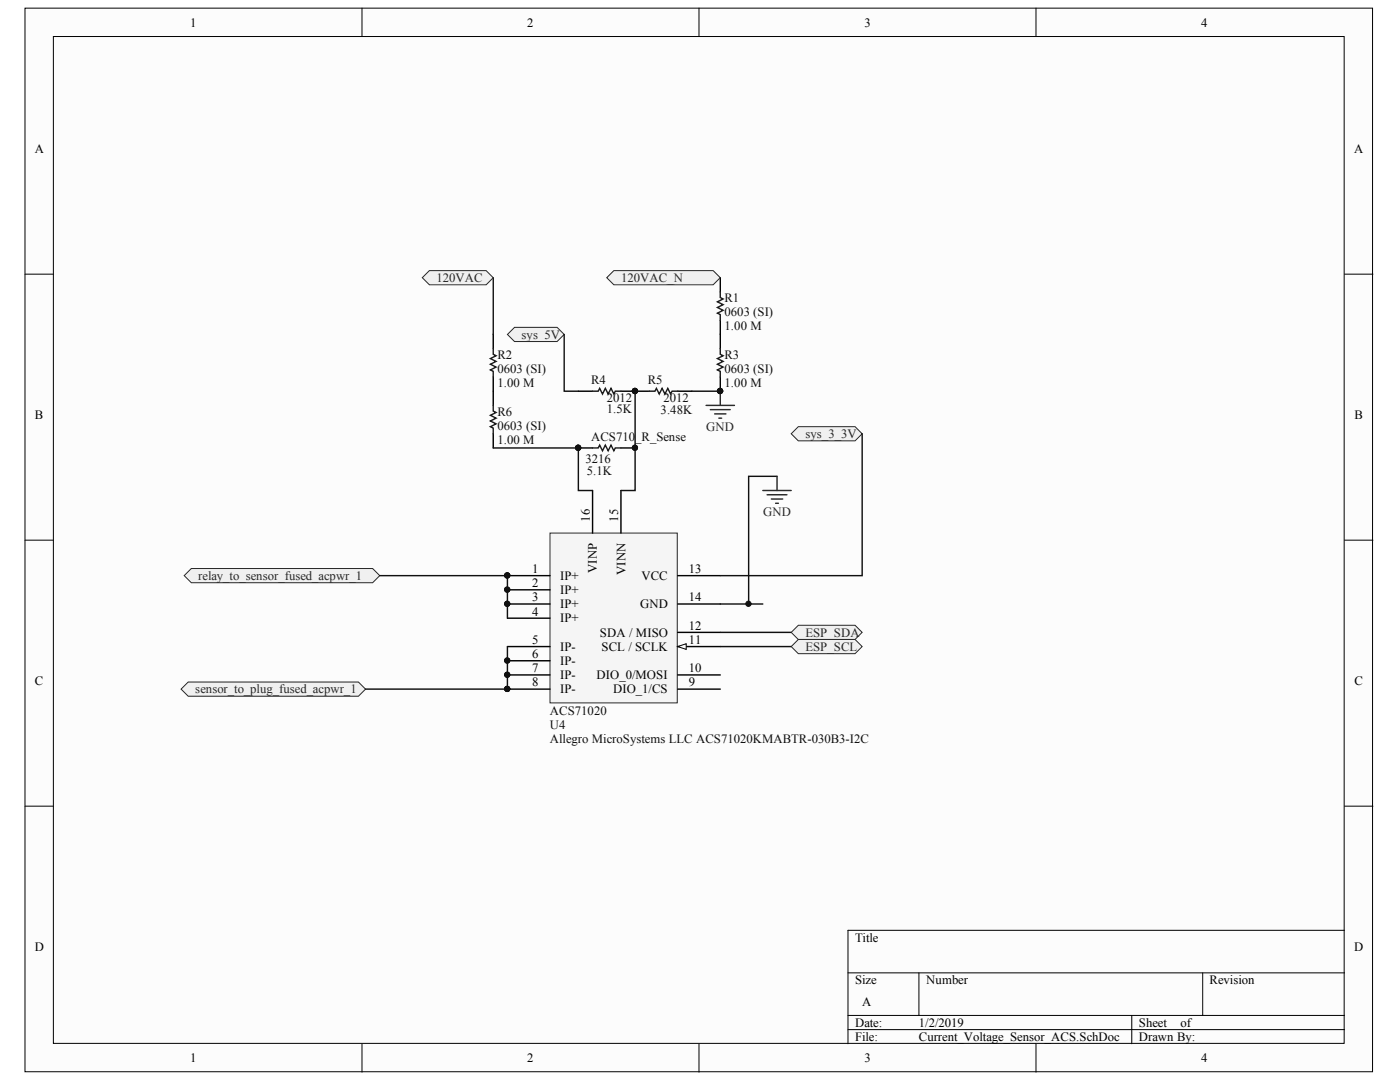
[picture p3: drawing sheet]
<svg xmlns="http://www.w3.org/2000/svg" width="279mm" height="216mm" viewBox="0 0 279 216" stroke-linecap="round" stroke-linejoin="round" font-family="sans-serif">
<g fill="#fcfcfc" stroke="#000" stroke-width=".2">
<path d="M5 1.6h268.9v212.3h-268.9z"/>
<path d="M10.7 7.3h257.6v200.9h-257.6z"/>
</g>
<g fill="none" stroke="#000" stroke-width=".2">
<path d="M72.2 1.6v5.7M139.5 1.6v5.7M206.8 1.6v5.7M5 54.7h5.7M268.3 54.7h5.7M5 107.8h5.7M268.3 107.8h5.7M5 160.9h5.7M268.3 160.9h5.7M169.2 194.1h99.1M183.4 194.1v8.5M240 194.1v8.5"/>
<path d="M268.3 185.6h-99.1v22.7M72.2 208.3v5.6M139.5 208.3v5.6M169.2 202.6h99.1M169.2 205.4h99.1M206.8 208.3v5.6M225.9 202.6v5.7"/>
</g>
<path d="M109.8 106.4h25.4v33.9h-25.4z" fill="#f5f5f5" stroke="#262626" stroke-width=".2"/>
<path d="M101.3 114.9h8.5M101.3 117.7h8.5M101.3 120.5h8.5M101.3 123.4h8.5M101.3 129h8.5M101.3 131.8h8.5M101.3 134.7h8.5M101.3 137.5h8.5M135.2 129h8.5M135.2 134.7h8.5M135.2 137.5h8.5" fill="none" stroke="#000" stroke-width=".28"/>
<g fill="#0e0e0e" stroke="#0e0e0e" stroke-width=".2">
<circle cx="101.2" cy="114.8" r=".52"/>
<circle cx="101.2" cy="117.6" r=".52"/>
<circle cx="101.2" cy="120.5" r=".52"/>
<circle cx="101.2" cy="131.8" r=".52"/>
<circle cx="101.2" cy="134.6" r=".52"/>
<circle cx="101.2" cy="137.5" r=".52"/>
</g>
<path d="M135.2 129l1.7-.6v1.2z" fill="#fcfcfc" stroke="#000" stroke-width=".2"/>
<path d="M118.3 97.9v8.5M123.9 97.9v8.5M135.2 114.9h8.5M135.2 126.2h8.5M135.2 120.5h8.5" fill="none" stroke="#000" stroke-width=".28"/>
<g fill="#0e0e0e" stroke="#0e0e0e" stroke-width=".2">
<circle cx="101.2" cy="114.8" r=".52"/>
<circle cx="101.2" cy="117.6" r=".52"/>
<circle cx="101.2" cy="120.5" r=".52"/>
<circle cx="101.2" cy="131.8" r=".52"/>
<circle cx="101.2" cy="134.6" r=".52"/>
<circle cx="101.2" cy="137.5" r=".52"/>
</g>
<path d="M157.9 86.6l1.4-1.5h11.3l1.5 1.5-1.5 1.4h-11.3z" fill-rule="evenodd" fill="#f0f0f0" stroke="#262626" stroke-width=".2"/>
<path d="M155.1 95h-5.7v25.5M143.7 120.5h8.5" fill="none" stroke="#0e0e0e" stroke-width=".28"/>
<circle cx="149.4" cy="120.5" r=".52" fill="#0e0e0e" stroke="#0e0e0e" stroke-width=".2"/>
<path d="M152.2 97.9h5.7M153.1 98.7h4M153.9 99.6h2.3M155.1 95v2.9M154.8 100.4h.6" fill="none" stroke="#262626" stroke-width=".28"/>
<g fill="#f0f0f0" stroke="#262626" stroke-width=".2">
<path d="M36.1 137.5l1.5-1.4h33.9l1.5 1.4-1.5 1.4h-33.9z" fill-rule="evenodd"/>
<path d="M36.8 114.9l1.4-1.5h36.2l1.4 1.5-1.4 1.4h-36.2z" fill-rule="evenodd"/>
</g>
<path d="M98.4 55.4v11.3M126.8 78.1v19.8h-2.9M138.1 78.1h5.6M98.4 89.4h17v8.5h2.9M172.1 86.6v28.3h-28.4M75.8 114.9h25.5v8.5M101.3 129v8.5h-28.3M143.7 129h14.2M143.7 126.2h14.2" fill="none" stroke="#0e0e0e" stroke-width=".28"/>
<g fill="#0e0e0e" stroke="#0e0e0e" stroke-width=".2">
<circle cx="101.2" cy="137.5" r=".52"/>
<circle cx="101.2" cy="114.8" r=".52"/>
<circle cx="115.4" cy="89.3" r=".52"/>
</g>
<path d="M143.7 55.4v2.8M98.4 66.7v2.9M98.4 75.2v5.7M143.7 63.9v5.7M98.4 86.6v2.8" fill="none" stroke="#000" stroke-width=".28"/>
<path d="M143.7 58.2v1.2l.6 .3-1.1 .5 1.1 .6-1.1 .6 1.1 .5-1.1 .6 .5 .3v1.1M98.4 69.6v1.1l.6 .3-1.1 .5 1.1 .6-1.1 .6 1.1 .5-1.1 .6 .5 .3v1.1M143.7 69.6v1.1l.6 .3-1.1 .5 1.1 .6-1.1 .6 1.1 .5-1.1 .6 .5 .3v1.1M98.4 80.9v1.1l.6 .3-1.1 .6 1.1 .5-1.1 .6 1.1 .6-1.1 .5 .5 .3v1.2" fill="none" stroke="#1c1c1c" stroke-width=".28"/>
<path d="M101.3 66.7l1.4-1.4h8.5l1.4 1.4-1.4 1.5h-8.5z" fill-rule="evenodd" fill="#f0f0f0" stroke="#262626" stroke-width=".2"/>
<path d="M112.6 66.7v11.4h2.8" fill="none" stroke="#0e0e0e" stroke-width=".28"/>
<g fill="#f0f0f0" stroke="#262626" stroke-width=".2">
<path d="M84.3 55.4l1.4-1.4h11.3l1.4 1.4-1.4 1.4h-11.3z" fill-rule="evenodd"/>
<path d="M121.1 55.4l1.4-1.4h19.8l1.4 1.4-1.4 1.4h-19.8z" fill-rule="evenodd"/>
<path d="M157.9 126.2l1.4-1.4h11.3l1.5 1.4-1.5 1.4h-11.3z" fill-rule="evenodd"/>
<path d="M157.9 129l1.4-1.4h11.3l1.5 1.4-1.5 1.4h-11.3z" fill-rule="evenodd"/>
</g>
<path d="M143.7 78.1v2.8M140.9 80.9h5.7M141.8 81.7h3.9M142.6 82.6h2.3M143.5 83.4h.5" fill="none" stroke="#262626" stroke-width=".28"/>
<path d="M115.4 78.1h2.9M123.9 78.1h5.7M135.2 78.1h2.9M115.4 89.4h2.9M123.9 89.4h2.9" fill="none" stroke="#000" stroke-width=".28"/>
<path d="M118.3 78.1h1.1l.3-.6 .5 1.1 .6-1.1 .6 1.1 .5-1.1 .6 1.1 .3-.5h1.1M129.6 78.1h1.1l.3-.6 .6 1.1 .5-1.1 .6 1.1 .6-1.1 .5 1.1 .3-.5h1.1M118.3 89.4h1.1l.3-.6 .5 1.1 .6-1.1 .6 1.1 .5-1.1 .6 1.1 .3-.5h1.1" fill="none" stroke="#1c1c1c" stroke-width=".28"/>
<g fill="#0e0e0e" stroke="#0e0e0e" stroke-width=".2">
<circle cx="126.7" cy="89.3" r=".52"/>
<circle cx="115.4" cy="89.3" r=".52"/>
</g>
<text font-size="3.9" fill="#0e0e0e" x="142.9" y="77.5">PIR301</text>
<g font-size="2.5">
<text x="38" y="5.3">1</text>
<text x="105.2" y="5.3">2</text>
<text x="172.5" y="5.3">3</text>
<text x="239.7" y="5.3">4</text>
<text x="6.9" y="30.4">A</text>
<text x="270.2" y="30.4">A</text>
<text x="6.9" y="83.5">B</text>
<text x="270.3" y="83.5">B</text>
<text x="117.7" y="104.1" transform="rotate(-90 117.7 104.1)">16</text>
<text x="123.4" y="104.1" transform="rotate(-90 123.4 104.1)">15</text>
<text x="106.2" y="114.3">1</text>
<text x="106.2" y="117.2">2</text>
<text x="106.2" y="119.9">3</text>
<text x="111.8" y="115.7">IP+</text>
<text x="111.8" y="118.6">IP+</text>
<text x="119.1" y="114.3" transform="rotate(-90 119.1 114.3)">VINP</text>
<text x="124.8" y="114.7" transform="rotate(-90 124.8 114.7)">VINN</text>
<text x="128" y="115.7">VCC</text>
<text x="137.5" y="114.3">13</text>
<text x="137.5" y="119.9">14</text>
<text x="106.2" y="122.8">4</text>
<text x="111.8" y="121.4">IP+</text>
<text x="111.8" y="124.2">IP+</text>
<text x="127.8" y="121.4">GND</text>
<text x="137.5" y="125.6">12</text>
<text x="106.2" y="128.5">5</text>
<text x="106.2" y="131.3">6</text>
<text x="111.8" y="129.8">IP-</text>
<text x="119.7" y="127">SDA / MISO</text>
<text x="120.1" y="129.8">SCL / SCLK</text>
<text x="137.5" y="128.5">11</text>
<text x="6.9" y="136.6">C</text>
<text x="106.2" y="134.1">7</text>
<text x="106.2" y="136.9">8</text>
<text x="111.8" y="132.7">IP-</text>
<text x="111.8" y="135.5">IP-</text>
<text x="119.1" y="135.5">DIO_0/MOSI</text>
<text x="137.5" y="136.9">9</text>
<text x="137.5" y="134.1">10</text>
<text x="270.3" y="136.6">C</text>
<text x="111.8" y="138.4">IP-</text>
<text x="122.4" y="138.4">DIO_1/CS</text>
<text x="6.9" y="189.7">D</text>
<text x="170.6" y="187.9">Title</text>
<text x="270.2" y="189.7">D</text>
<text x="170.6" y="196.4">Size</text>
<text x="184.8" y="196.4">Number</text>
<text x="241.4" y="196.4">Revision</text>
<text x="172.1" y="200.7">A</text>
<text x="170.6" y="204.9">Date:</text>
<text x="170.6" y="207.7">File:</text>
<text x="183.4" y="204.9">1/2/2019</text>
<text x="183.4" y="207.7">Current_Voltage_Sensor_ACS.SchDoc</text>
<text x="227.3" y="204.9">Sheet</text>
<text x="227.3" y="207.7">Drawn By:</text>
<text x="235.6" y="204.9">of</text>
<text x="38" y="212">1</text>
<text x="105.2" y="212">2</text>
<text x="172.5" y="212">3</text>
<text x="239.7" y="212">4</text>
</g>
<g font-size="2.5" fill="#262626">
<text x="87.1" y="56.3">120VAC</text>
<text x="124" y="56.3">120VAC_N</text>
<text x="104.1" y="67.6">sys_5V</text>
<text x="141" y="86">GND</text>
<text x="160.7" y="87.4">sys_3_3V</text>
<text x="152.3" y="103">GND</text>
<text x="39.6" y="115.7">relay_to_sensor_fused_acpwr_1</text>
<text x="160.7" y="127">ESP_SDA</text>
<text x="160.7" y="129.8">ESP_SCL</text>
<text x="39" y="138.4">sensor_to_plug_fused_acpwr_1</text>
</g>
<g font-size="2.5" fill="#0e0e0e">
<text x="144.6" y="63.1">0603 (SI)</text>
<text x="144.6" y="65.9">1.00 M</text>
<text x="144.6" y="60.3">R1</text>
<text x="99.3" y="71.6">R2</text>
<text x="144.6" y="71.6">R3</text>
<text x="99.3" y="74.4">0603 (SI)</text>
<text x="99.3" y="77.3">1.00 M</text>
<text x="118" y="76.7">R4</text>
<text x="129.3" y="76.7">R5</text>
<text x="144.6" y="74.4">0603 (SI)</text>
<text x="144.6" y="77.3">1.00 M</text>
<text x="99.3" y="82.9">R6</text>
<text x="121.1" y="82.3">1.5K</text>
<text x="121.1" y="80.3">2012</text>
<text x="131.8" y="82.6">3.48K</text>
<text x="132.4" y="80.3">2012</text>
<text x="99.3" y="85.7">0603 (SI)</text>
<text x="99.3" y="88.6">1.00 M</text>
<text x="118" y="88">ACS710_R_Sense</text>
<text x="116.9" y="92.5">3216</text>
<text x="117.1" y="94.8">5.1K</text>
<text x="109.8" y="142.6">ACS71020</text>
<text x="109.8" y="145.5">U4</text>
<text x="109.8" y="148.3">Allegro MicroSystems LLC ACS71020KMABTR-030B3-I2C</text>
</g>
<text font-size="1.8" fill="#0e0e0e" x="126.3" y="78.5">PIR501</text>
</svg>
